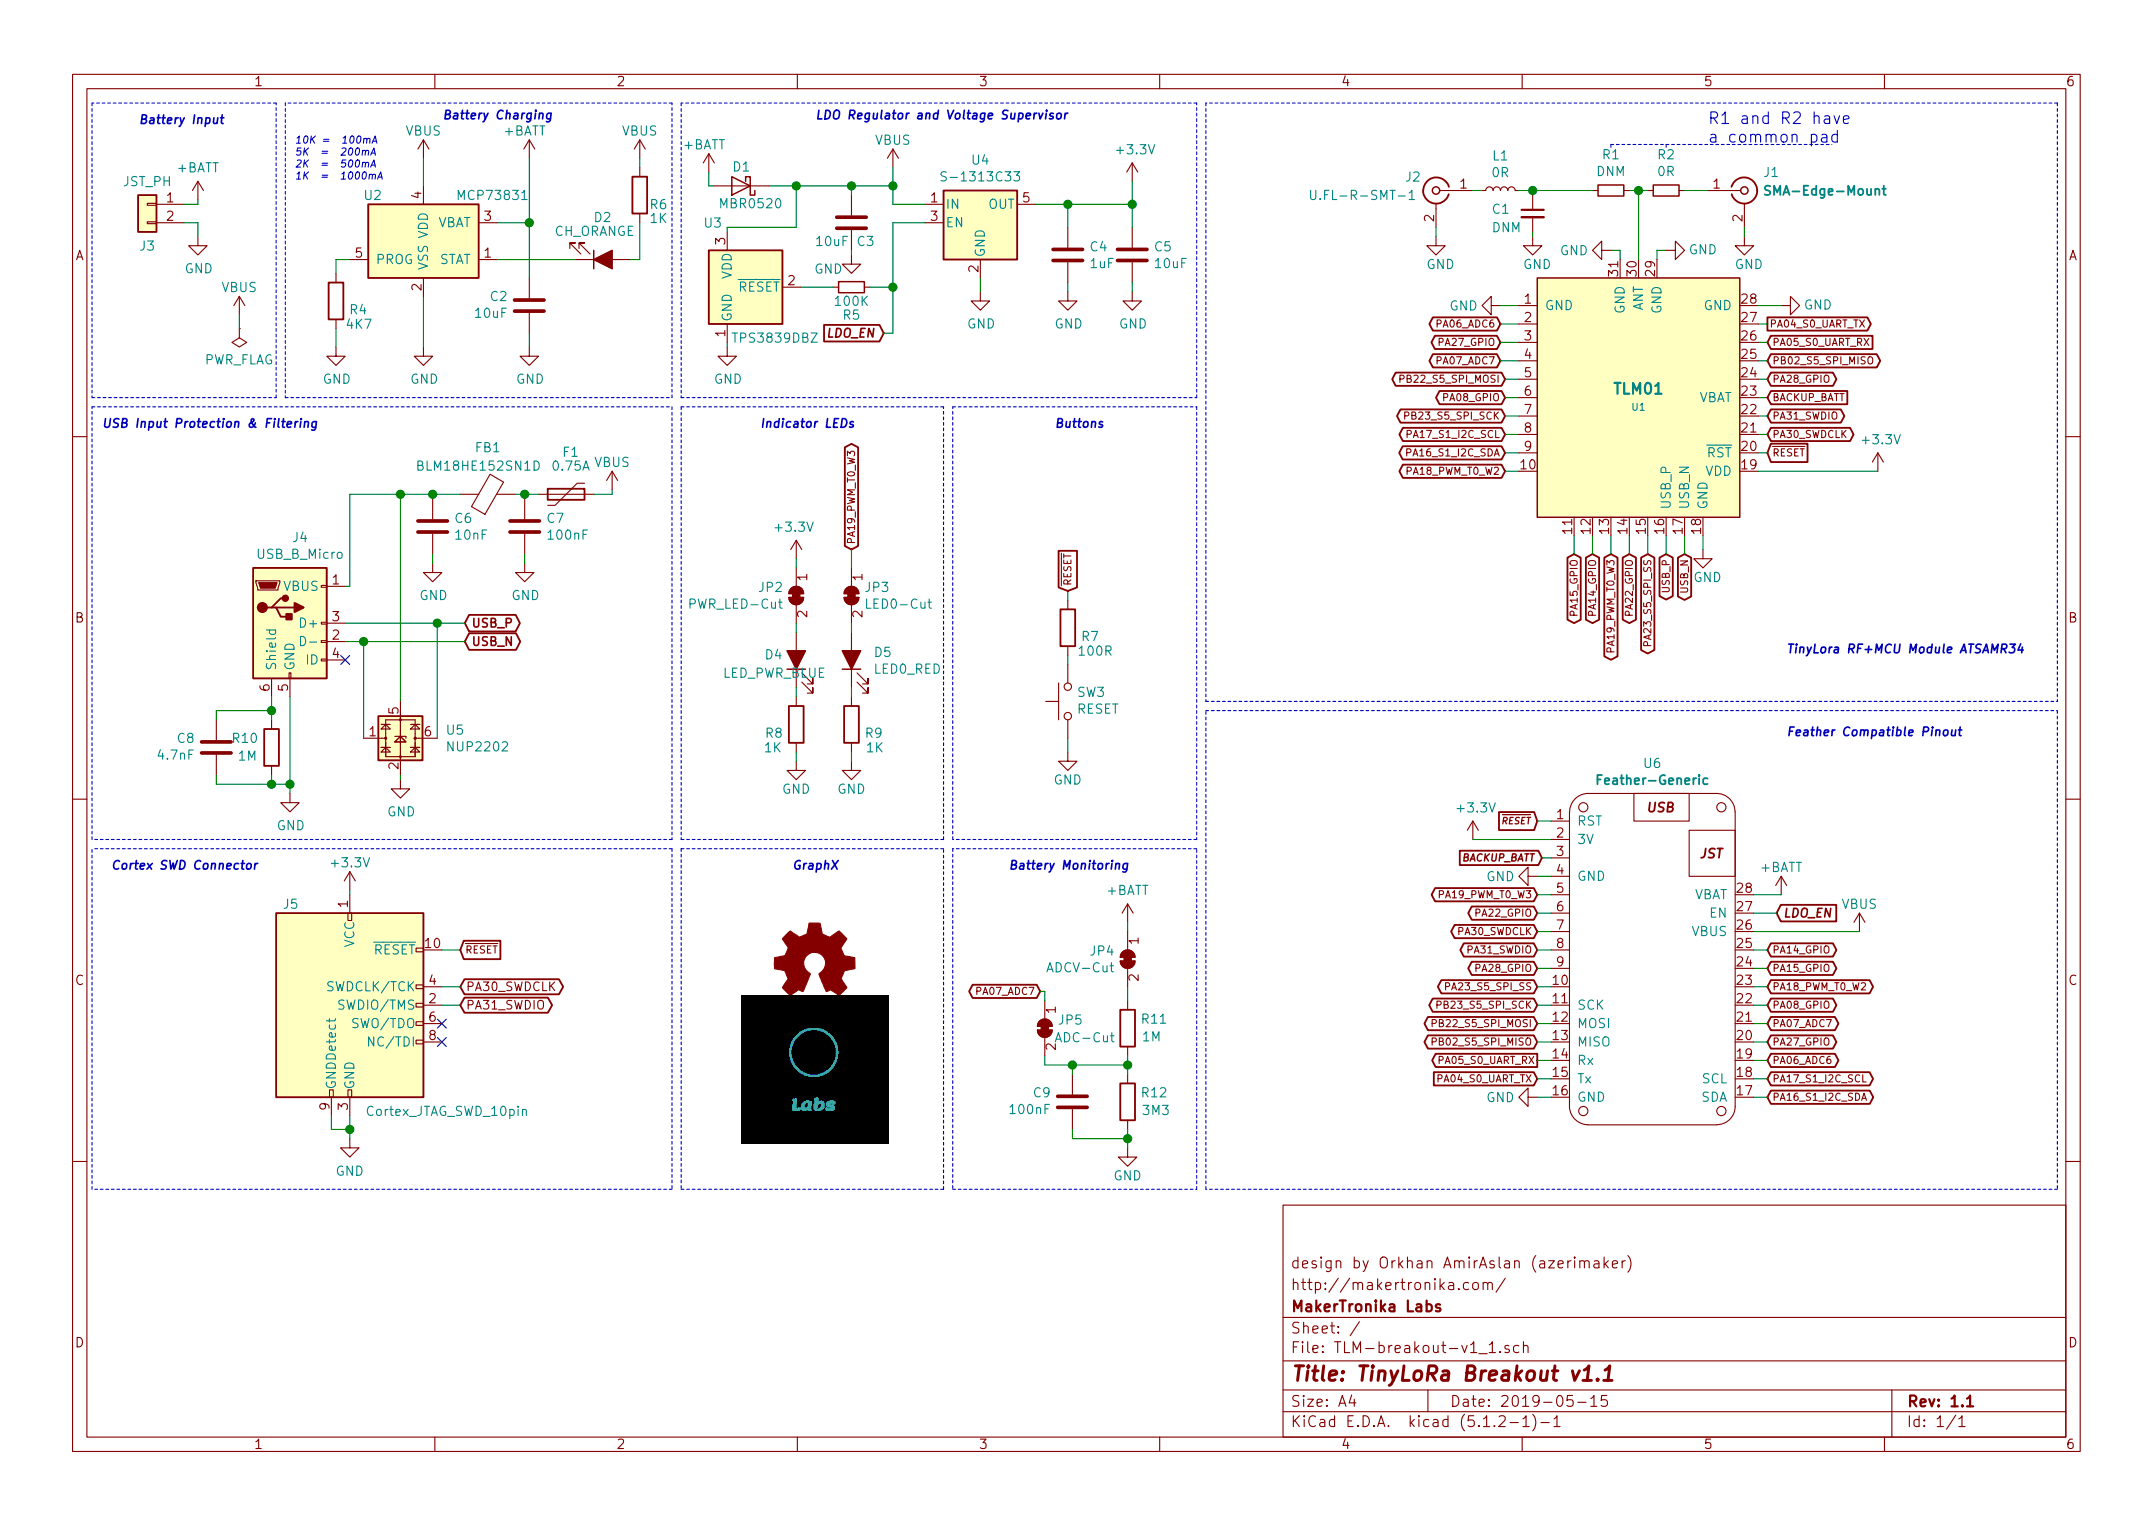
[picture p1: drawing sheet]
EESchema Schematic File Version 4
LIBS:TLM-breakout-v1_1-cache
EELAYER 29 0
EELAYER END
$Descr A4 11693 8268
encoding utf-8
Sheet 1 1
Title "TinyLoRa Breakout v1.1"
Date "2019-05-15"
Rev "1.1"
Comp "MakerTronika Labs"
Comment1 "http://makertronika.com/"
Comment2 "design by Orkhan AmirAslan (azerimaker)"
Comment3 ""
Comment4 ""
$EndDescr
$Comp
L power:GND #PWR06
U 1 1
P 8150 1650
F 0 "#PWR06" H 8150 1400 50  0001 C CNN
F 1 "GND" V 8150 1450 50  0000 C CNN
F 2 "" H 8150 1650 50  0001 C CNN
F 3 "" H 8150 1650 50  0001 C CNN
	1    8150 1650
	0    1    1    0   
$EndComp
$Comp
L power:GND #PWR08
U 1 1
P 2300 1875
F 0 "#PWR08" H 2300 1625 50  0001 C CNN
F 1 "GND" H 2305 1702 50  0000 C CNN
F 2 "" H 2300 1875 50  0001 C CNN
F 3 "" H 2300 1875 50  0001 C CNN
	1    2300 1875
	1    0    0    -1  
$EndComp
Text GLabel 9600 2450 2    39   Input ~ 0
~RESET
$Comp
L power:GND #PWR015
U 1 1
P 9250 2975
F 0 "#PWR015" H 9250 2725 50  0001 C CNN
F 1 "GND" H 9275 2825 50  0000 C CNN
F 2 "" H 9250 2975 50  0001 C CNN
F 3 "" H 9250 2975 50  0001 C CNN
	1    9250 2975
	1    0    0    -1  
$EndComp
Text GLabel 9600 1750 2    39   Output ~ 0
PA04_S0_UART_TX
Text GLabel 9600 1850 2    39   Input ~ 0
PA05_S0_UART_RX
Text GLabel 8150 1750 0    39   BiDi ~ 0
PA06_ADC6
Text GLabel 8150 1950 0    39   BiDi ~ 0
PA07_ADC7
Text GLabel 8175 2150 0    39   BiDi ~ 0
PA08_GPIO
Text GLabel 8650 3000 3    39   BiDi ~ 0
PA14_GPIO
Text GLabel 8550 3000 3    39   BiDi ~ 0
PA15_GPIO
Text GLabel 8175 2450 0    39   BiDi ~ 0
PA16_S1_I2C_SDA
Text GLabel 8175 2350 0    39   BiDi ~ 0
PA17_S1_I2C_SCL
Text GLabel 8175 2550 0    39   BiDi ~ 0
PA18_PWM_T0_W2
Text GLabel 8750 3000 3    39   BiDi ~ 0
PA19_PWM_T0_W3
Text GLabel 8850 3000 3    39   BiDi ~ 0
PA22_GPIO
Text GLabel 8950 3000 3    39   BiDi ~ 0
PA23_S5_SPI_SS
Text GLabel 9150 3000 3    39   BiDi ~ 0
USB_N
Text GLabel 9050 3000 3    39   BiDi ~ 0
USB_P
Text GLabel 8150 1850 0    39   BiDi ~ 0
PA27_GPIO
Text GLabel 9600 2050 2    39   BiDi ~ 0
PA28_GPIO
Text GLabel 9600 2350 2    39   BiDi ~ 0
PA30_SWDCLK
Text GLabel 9600 2250 2    39   BiDi ~ 0
PA31_SWDIO
Text GLabel 9600 1950 2    39   BiDi ~ 0
PB02_S5_SPI_MISO
Text GLabel 8175 2050 0    39   BiDi ~ 0
PB22_S5_SPI_MOSI
Text GLabel 8175 2250 0    39   BiDi ~ 0
PB23_S5_SPI_SCK
Wire Wire Line
	8150 1750 8250 1750
Wire Wire Line
	8150 1650 8250 1650
$Comp
L power:GND #PWR07
U 1 1
P 9675 1650
F 0 "#PWR07" H 9675 1400 50  0001 C CNN
F 1 "GND" V 9675 1450 50  0000 C CNN
F 2 "" H 9675 1650 50  0001 C CNN
F 3 "" H 9675 1650 50  0001 C CNN
	1    9675 1650
	0    -1   -1   0   
$EndComp
$Comp
L power:GND #PWR04
U 1 1
P 8750 1350
F 0 "#PWR04" H 8750 1100 50  0001 C CNN
F 1 "GND" V 8750 1150 50  0000 C CNN
F 2 "" H 8750 1350 50  0001 C CNN
F 3 "" H 8750 1350 50  0001 C CNN
	1    8750 1350
	0    1    1    0   
$EndComp
$Comp
L power:GND #PWR05
U 1 1
P 9050 1350
F 0 "#PWR05" H 9050 1100 50  0001 C CNN
F 1 "GND" V 9050 1150 50  0000 C CNN
F 2 "" H 9050 1350 50  0001 C CNN
F 3 "" H 9050 1350 50  0001 C CNN
	1    9050 1350
	0    -1   -1   0   
$EndComp
Wire Wire Line
	8750 1350 8800 1350
Wire Wire Line
	8800 1350 8800 1400
Wire Wire Line
	9050 1350 9000 1350
Wire Wire Line
	9000 1350 9000 1400
Wire Wire Line
	8150 1850 8250 1850
Wire Wire Line
	8250 1950 8150 1950
Wire Wire Line
	8175 2050 8250 2050
Wire Wire Line
	8175 2150 8250 2150
Wire Wire Line
	8250 2250 8175 2250
Wire Wire Line
	8175 2350 8250 2350
Wire Wire Line
	8250 2450 8175 2450
Wire Wire Line
	8175 2550 8250 2550
Wire Wire Line
	8550 2900 8550 3000
Wire Wire Line
	9250 2900 9250 2975
Wire Wire Line
	8650 2900 8650 3000
Wire Wire Line
	8750 2900 8750 3000
Wire Wire Line
	8850 2900 8850 3000
Wire Wire Line
	8950 2900 8950 3000
Wire Wire Line
	9050 2900 9050 3000
Wire Wire Line
	9150 2900 9150 3000
Wire Wire Line
	9550 2450 9600 2450
Wire Wire Line
	9600 2350 9550 2350
Wire Wire Line
	9550 2250 9600 2250
Wire Wire Line
	9600 2150 9550 2150
Wire Wire Line
	9550 2050 9600 2050
Wire Wire Line
	9550 1750 9600 1750
Wire Wire Line
	9550 1850 9600 1850
Wire Wire Line
	9550 1950 9600 1950
$Comp
L TLM-breakout-v1-rescue:TLM01-TinyLoraModule-Symbol-Lib U1
U 1 1
P 8200 1700
F 0 "U1" H 8900 1200 39  0000 C CNN
F 1 "TLM01" H 8900 1300 59  0000 C CNB
F 2 "TLM-footprints:TLM-01-footprint" H 8250 1750 39  0001 C CNN
F 3 "" H 8250 1750 39  0001 C CNN
F 4 "-" H 0   0   50  0001 C CNN "Mfg"
	1    8200 1700
	1    0    0    -1  
$EndComp
$Comp
L Connector:Conn_Coaxial J1
U 1 1
P 9475 1025
F 0 "J1" H 9575 1125 50  0000 L CNN
F 1 "SMA-Edge-Mount" H 9575 1025 50  0000 L CNB
F 2 "mySMA_Connectos:SMA_J_P_X_ST_EM1_EdgeMount" H 9475 1025 50  0001 C CNN
F 3 " ~" H 9475 1025 50  0001 C CNN
F 4 "SMA-J-P-H-ST-EM1 " H 0   0   50  0001 C CNN "MPN"
	1    9475 1025
	1    0    0    -1  
$EndComp
$Comp
L power:GND #PWR0101
U 1 1
P 9475 1275
F 0 "#PWR0101" H 9475 1025 50  0001 C CNN
F 1 "GND" H 9500 1125 50  0000 C CNN
F 2 "" H 9475 1275 50  0001 C CNN
F 3 "" H 9475 1275 50  0001 C CNN
	1    9475 1275
	1    0    0    -1  
$EndComp
Wire Wire Line
	9475 1225 9475 1275
$Comp
L Connector:USB_B_Micro J4
U 1 1
P 1575 3375
F 0 "J4" H 1630 3842 50  0000 C CNN
F 1 "USB_B_Micro" H 1630 3751 50  0000 C CNN
F 2 "Connector_USB:USB_Micro-B_Molex-105017-0001" H 1725 3325 50  0001 C CNN
F 3 "~" H 1725 3325 50  0001 C CNN
F 4 "629105150521 " H 0   0   50  0001 C CNN "MPN"
	1    1575 3375
	1    0    0    -1  
$EndComp
$Comp
L power:GND #PWR0102
U 1 1
P 8350 4750
F 0 "#PWR0102" H 8350 4500 50  0001 C CNN
F 1 "GND" V 8350 4550 50  0000 C CNN
F 2 "" H 8350 4750 50  0001 C CNN
F 3 "" H 8350 4750 50  0001 C CNN
	1    8350 4750
	0    1    1    0   
$EndComp
$Comp
L power:GND #PWR0103
U 1 1
P 8350 5950
F 0 "#PWR0103" H 8350 5700 50  0001 C CNN
F 1 "GND" V 8350 5750 50  0000 C CNN
F 2 "" H 8350 5950 50  0001 C CNN
F 3 "" H 8350 5950 50  0001 C CNN
	1    8350 5950
	0    1    1    0   
$EndComp
$Comp
L power:+BATT #PWR0104
U 1 1
P 9675 4850
F 0 "#PWR0104" H 9675 4700 50  0001 C CNN
F 1 "+BATT" H 9675 5000 50  0000 C CNN
F 2 "" H 9675 4850 50  0001 C CNN
F 3 "" H 9675 4850 50  0001 C CNN
	1    9675 4850
	1    0    0    -1  
$EndComp
Text GLabel 8350 4450 0    35   Input Italic 7
~RESET
Text GLabel 8350 5850 0    39   Input ~ 0
PA04_S0_UART_TX
Text GLabel 8350 5750 0    39   Output ~ 0
PA05_S0_UART_RX
Wire Wire Line
	8350 5850 8425 5850
Wire Wire Line
	8350 5750 8425 5750
Wire Wire Line
	8350 5950 8425 5950
Wire Wire Line
	8350 4450 8425 4450
Wire Wire Line
	8350 4750 8425 4750
Wire Wire Line
	9525 4850 9675 4850
Text GLabel 9600 5850 2    39   BiDi ~ 0
PA17_S1_I2C_SCL
Text GLabel 9600 5950 2    39   BiDi ~ 0
PA16_S1_I2C_SDA
Wire Wire Line
	9600 5850 9525 5850
Wire Wire Line
	9600 5950 9525 5950
Text GLabel 8350 5650 0    39   BiDi ~ 0
PB02_S5_SPI_MISO
Text GLabel 8350 5550 0    39   BiDi ~ 0
PB22_S5_SPI_MOSI
Text GLabel 8350 5450 0    39   BiDi ~ 0
PB23_S5_SPI_SCK
Wire Wire Line
	8350 5650 8425 5650
Wire Wire Line
	8425 5550 8350 5550
Wire Wire Line
	8350 5450 8425 5450
Text GLabel 8350 5250 0    39   BiDi ~ 0
PA28_GPIO
Text GLabel 8350 5350 0    39   BiDi ~ 0
PA23_S5_SPI_SS
Text GLabel 8350 4950 0    39   BiDi ~ 0
PA22_GPIO
Text GLabel 8350 4850 0    39   BiDi ~ 0
PA19_PWM_T0_W3
Text GLabel 9600 5150 2    39   BiDi ~ 0
PA14_GPIO
Text GLabel 9600 5250 2    39   BiDi ~ 0
PA15_GPIO
Text GLabel 9600 5350 2    39   BiDi ~ 0
PA18_PWM_T0_W2
Text GLabel 9600 5450 2    39   BiDi ~ 0
PA08_GPIO
Text GLabel 9600 5550 2    39   BiDi ~ 0
PA07_ADC7
Text GLabel 9600 5650 2    39   BiDi ~ 0
PA27_GPIO
Text GLabel 9600 5750 2    39   BiDi ~ 0
PA06_ADC6
Text GLabel 8375 4650 0    39   Input Italic 8
BACKUP_BATT
Wire Wire Line
	8375 4650 8425 4650
Text GLabel 9600 2150 2    39   Input ~ 0
BACKUP_BATT
Text GLabel 8350 5150 0    39   BiDi ~ 0
PA31_SWDIO
Text GLabel 8350 5050 0    39   BiDi ~ 0
PA30_SWDCLK
$Comp
L Connector_Generic:Conn_01x02 J3
U 1 1
P 800 1100
F 0 "J3" H 800 875 50  0000 C CNN
F 1 "JST_PH" H 800 1225 50  0000 C CNN
F 2 "Connector_JST:JST_PH_S2B-PH-SM4-TB_1x02-1MP_P2.00mm_Horizontal" H 800 1100 50  0001 C CNN
F 3 "~" H 800 1100 50  0001 C CNN
F 4 "S2B-PH-SM4-TB(LF)(SN)" H 800 1100 50  0001 C CNN "MPN"
	1    800  1100
	-1   0    0    -1  
$EndComp
$Comp
L Diode:MBR0520 D1
U 1 1
P 4025 1000
F 0 "D1" H 4075 900 50  0000 R CNN
F 1 "MBR0520" H 4150 1100 50  0000 R CNN
F 2 "Diode_SMD:D_SOD-123" H 4025 825 50  0001 C CNN
F 3 "https://statics3.seeedstudio.com/images/opl/datasheet/304020028.pdf" H 4025 1000 50  0001 C CNN
F 4 "MBR0520LT1G" H -600 -100 50  0001 C CNN "MPN"
	1    4025 1000
	-1   0    0    1   
$EndComp
$Comp
L Device:R R10
U 1 1
P 1475 4050
F 0 "R10" H 1406 4004 50  0000 R CNN
F 1 "1M" H 1400 4100 50  0000 R CNN
F 2 "Resistor_SMD:R_0402_1005Metric" V 1405 4050 50  0001 C CNN
F 3 "~" H 1475 4050 50  0001 C CNN
F 4 "-" H 0   0   50  0001 C CNN "Mfg"
	1    1475 4050
	1    0    0    1   
$EndComp
$Comp
L Device:C C8
U 1 1
P 1175 4050
F 0 "C8" H 1061 4004 50  0000 R CNN
F 1 "4.7nF" H 1061 4095 50  0000 R CNN
F 2 "Capacitor_SMD:C_0603_1608Metric" H 1213 3900 50  0001 C CNN
F 3 "~" H 1175 4050 50  0001 C CNN
F 4 "-" H 0   0   50  0001 C CNN "Mfg"
	1    1175 4050
	1    0    0    1   
$EndComp
Wire Wire Line
	1475 3775 1475 3850
Wire Wire Line
	1175 3900 1175 3850
Wire Wire Line
	1175 3850 1475 3850
Connection ~ 1475 3850
Wire Wire Line
	1475 3850 1475 3900
$Comp
L power:GND #PWR0105
U 1 1
P 1575 4300
F 0 "#PWR0105" H 1575 4050 50  0001 C CNN
F 1 "GND" H 1580 4127 50  0000 C CNN
F 2 "" H 1575 4300 50  0001 C CNN
F 3 "" H 1575 4300 50  0001 C CNN
	1    1575 4300
	1    0    0    -1  
$EndComp
Wire Wire Line
	1575 3775 1575 4250
Wire Wire Line
	1175 4200 1175 4250
Wire Wire Line
	1175 4250 1475 4250
Connection ~ 1575 4250
Wire Wire Line
	1575 4250 1575 4300
Wire Wire Line
	1475 4200 1475 4250
Connection ~ 1475 4250
Wire Wire Line
	1475 4250 1575 4250
$Comp
L power:VBUS #PWR0106
U 1 1
P 3325 2650
F 0 "#PWR0106" H 3325 2500 50  0001 C CNN
F 1 "VBUS" H 3325 2800 50  0000 C CNN
F 2 "" H 3325 2650 50  0001 C CNN
F 3 "" H 3325 2650 50  0001 C CNN
	1    3325 2650
	1    0    0    -1  
$EndComp
$Comp
L Device:Ferrite_Bead FB1
U 1 1
P 2650 2675
F 0 "FB1" V 2900 2675 50  0000 C CNN
F 1 "BLM18HE152SN1D" V 2800 2725 50  0000 C CNN
F 2 "Inductor_SMD:L_0603_1608Metric" V 2580 2675 50  0001 C CNN
F 3 "~" H 2650 2675 50  0001 C CNN
F 4 "BLM18HE152SN1D" V 2650 2675 50  0001 C CNN "MPN"
	1    2650 2675
	0    -1   -1   0   
$EndComp
$Comp
L Device:C C6
U 1 1
P 2350 2850
F 0 "C6" H 2465 2896 50  0000 L CNN
F 1 "10nF" H 2465 2805 50  0000 L CNN
F 2 "Capacitor_SMD:C_0603_1608Metric" H 2388 2700 50  0001 C CNN
F 3 "~" H 2350 2850 50  0001 C CNN
F 4 "-" H 0   0   50  0001 C CNN "Mfg"
	1    2350 2850
	1    0    0    -1  
$EndComp
$Comp
L Device:Polyfuse F1
U 1 1
P 3075 2675
F 0 "F1" V 3300 2650 50  0000 C CNN
F 1 "0.75A" V 3225 2650 50  0000 C CNN
F 2 "Fuse:Fuse_0805_2012Metric" H 3125 2475 50  0001 L CNN
F 3 "~" H 3075 2675 50  0001 C CNN
F 4 "MF-PSMF075X-2" H 0   0   50  0001 C CNN "MPN"
	1    3075 2675
	0    -1   -1   0   
$EndComp
$Comp
L power:GND #PWR0107
U 1 1
P 2350 3050
F 0 "#PWR0107" H 2350 2800 50  0001 C CNN
F 1 "GND" H 2355 2877 50  0000 C CNN
F 2 "" H 2350 3050 50  0001 C CNN
F 3 "" H 2350 3050 50  0001 C CNN
	1    2350 3050
	1    0    0    -1  
$EndComp
$Comp
L Device:C C7
U 1 1
P 2850 2850
F 0 "C7" H 2965 2896 50  0000 L CNN
F 1 "100nF" H 2965 2805 50  0000 L CNN
F 2 "Capacitor_SMD:C_0603_1608Metric" H 2888 2700 50  0001 C CNN
F 3 "~" H 2850 2850 50  0001 C CNN
F 4 "-" H 0   0   50  0001 C CNN "Mfg"
	1    2850 2850
	1    0    0    -1  
$EndComp
Wire Wire Line
	2350 2700 2350 2675
Wire Wire Line
	2350 2675 2500 2675
Wire Wire Line
	2800 2675 2850 2675
Wire Wire Line
	2850 2700 2850 2675
Connection ~ 2850 2675
Wire Wire Line
	2850 2675 2925 2675
$Comp
L power:GND #PWR0108
U 1 1
P 2850 3050
F 0 "#PWR0108" H 2850 2800 50  0001 C CNN
F 1 "GND" H 2855 2877 50  0000 C CNN
F 2 "" H 2850 3050 50  0001 C CNN
F 3 "" H 2850 3050 50  0001 C CNN
	1    2850 3050
	1    0    0    -1  
$EndComp
Wire Wire Line
	2850 3000 2850 3050
Wire Wire Line
	2350 3000 2350 3050
Wire Wire Line
	3225 2675 3325 2675
Wire Wire Line
	3325 2675 3325 2650
$Comp
L power:GND #PWR0109
U 1 1
P 2175 4225
F 0 "#PWR0109" H 2175 3975 50  0001 C CNN
F 1 "GND" H 2180 4052 50  0000 C CNN
F 2 "" H 2175 4225 50  0001 C CNN
F 3 "" H 2175 4225 50  0001 C CNN
	1    2175 4225
	1    0    0    -1  
$EndComp
Wire Wire Line
	2175 4200 2175 4225
Text GLabel 2525 3375 2    47   BiDi ~ 9
USB_P
Text GLabel 2525 3475 2    47   BiDi ~ 9
USB_N
$Comp
L TLM-breakout-v1-rescue:Conn_ARM_JTAG_SWD_10-Connector J5
U 1 1
P 1900 5450
F 0 "J5" H 1625 6000 50  0000 R CNN
F 1 "Cortex_JTAG_SWD_10pin" H 2875 4875 50  0000 R CNN
F 2 "Connector_PinHeader_1.27mm:PinHeader_2x05_P1.27mm_Vertical_SMD" H 1950 4900 50  0001 L TNN
F 3 "http://infocenter.arm.com/help/topic/com.arm.doc.faqs/attached/13634/cortex_debug_connectors.pdf" V 1550 4200 50  0001 C CNN
F 4 "FTSH-105-01-F-DV-K " H 0   0   50  0001 C CNN "MPN"
	1    1900 5450
	1    0    0    -1  
$EndComp
Text GLabel 2500 5450 2    47   BiDi ~ 0
PA31_SWDIO
Text GLabel 2500 5350 2    47   BiDi ~ 0
PA30_SWDCLK
Text GLabel 2500 5150 2    39   Input ~ 0
~RESET
$Comp
L power:GND #PWR0110
U 1 1
P 1900 6175
F 0 "#PWR0110" H 1900 5925 50  0001 C CNN
F 1 "GND" H 1900 6000 50  0000 C CNN
F 2 "" H 1900 6175 50  0001 C CNN
F 3 "" H 1900 6175 50  0001 C CNN
	1    1900 6175
	1    0    0    -1  
$EndComp
Wire Wire Line
	1900 4825 1900 4850
Wire Wire Line
	1800 6050 1800 6125
Wire Wire Line
	1800 6125 1900 6125
Wire Wire Line
	1900 6125 1900 6175
Wire Wire Line
	1900 6050 1900 6125
Connection ~ 1900 6125
NoConn ~ 2400 5650
NoConn ~ 2400 5550
Wire Wire Line
	2400 5450 2500 5450
Wire Wire Line
	2400 5350 2500 5350
$Comp
L Device:LED_ALT D5
U 1 1
P 4625 3575
F 0 "D5" V 4663 3457 50  0000 R CNN
F 1 "LED0_RED" V 4572 3457 50  0000 R CNN
F 2 "LED_SMD:LED_0603_1608Metric" H 4625 3575 50  0001 C CNN
F 3 "~" H 4625 3575 50  0001 C CNN
F 4 "-" H 0   0   50  0001 C CNN "Mfg"
	1    4625 3575
	0    -1   -1   0   
$EndComp
$Comp
L Jumper:SolderJumper_2_Bridged JP3
U 1 1
P 4625 3225
F 0 "JP3" V 4579 3293 50  0000 L CNN
F 1 "LED0-Cut" V 4670 3293 50  0000 L CNN
F 2 "Jumper:SolderJumper-2_P1.3mm_Bridged_RoundedPad1.0x1.5mm" H 4625 3225 50  0001 C CNN
F 3 "~" H 4625 3225 50  0001 C CNN
F 4 "-" H 0   0   50  0001 C CNN "Mfg"
	1    4625 3225
	0    1    1    0   
$EndComp
$Comp
L Device:R R9
U 1 1
P 4625 3925
F 0 "R9" H 4556 3879 50  0000 R CNN
F 1 "1K" H 4550 3800 50  0000 R CNN
F 2 "Resistor_SMD:R_0402_1005Metric" V 4555 3925 50  0001 C CNN
F 3 "~" H 4625 3925 50  0001 C CNN
F 4 "-" H 0   0   50  0001 C CNN "Mfg"
	1    4625 3925
	-1   0    0    -1  
$EndComp
$Comp
L power:GND #PWR0112
U 1 1
P 4625 4125
F 0 "#PWR0112" H 4625 3875 50  0001 C CNN
F 1 "GND" H 4625 3975 50  0000 C CNN
F 2 "" H 4625 4125 50  0001 C CNN
F 3 "" H 4625 4125 50  0001 C CNN
	1    4625 4125
	1    0    0    -1  
$EndComp
Wire Wire Line
	4625 4075 4625 4125
Wire Wire Line
	4625 3725 4625 3775
Wire Wire Line
	4625 3375 4625 3425
Text GLabel 4625 2975 1    39   BiDi ~ 0
PA19_PWM_T0_W3
Wire Wire Line
	1875 3475 1975 3475
Wire Wire Line
	1875 3375 2375 3375
Wire Wire Line
	1875 3175 1900 3175
Wire Wire Line
	1900 3175 1900 2675
Connection ~ 2350 2675
Wire Wire Line
	1900 2675 2175 2675
Wire Wire Line
	2175 2675 2175 3800
Connection ~ 2175 2675
Wire Wire Line
	2175 2675 2350 2675
Wire Wire Line
	2375 4000 2375 3375
Connection ~ 2375 3375
Wire Wire Line
	2375 3375 2525 3375
Wire Wire Line
	1975 4000 1975 3475
Connection ~ 1975 3475
Wire Wire Line
	1975 3475 2525 3475
$Comp
L power:+BATT #PWR0113
U 1 1
P 1075 1075
F 0 "#PWR0113" H 1075 925 50  0001 C CNN
F 1 "+BATT" H 1075 1250 50  0000 C CNN
F 2 "" H 1075 1075 50  0001 C CNN
F 3 "" H 1075 1075 50  0001 C CNN
	1    1075 1075
	1    0    0    -1  
$EndComp
$Comp
L power:GND #PWR0114
U 1 1
P 1075 1275
F 0 "#PWR0114" H 1075 1025 50  0001 C CNN
F 1 "GND" H 1080 1102 50  0000 C CNN
F 2 "" H 1075 1275 50  0001 C CNN
F 3 "" H 1075 1275 50  0001 C CNN
	1    1075 1275
	1    0    0    -1  
$EndComp
Wire Wire Line
	1000 1200 1075 1200
Wire Wire Line
	1075 1200 1075 1275
$Comp
L power:+BATT #PWR0115
U 1 1
P 3850 925
F 0 "#PWR0115" H 3850 775 50  0001 C CNN
F 1 "+BATT" H 3825 1075 50  0000 C CNN
F 2 "" H 3850 925 50  0001 C CNN
F 3 "" H 3850 925 50  0001 C CNN
	1    3850 925 
	1    0    0    -1  
$EndComp
$Comp
L power:VBUS #PWR0116
U 1 1
P 4850 900
F 0 "#PWR0116" H 4850 750 50  0001 C CNN
F 1 "VBUS" H 4850 1050 50  0000 C CNN
F 2 "" H 4850 900 50  0001 C CNN
F 3 "" H 4850 900 50  0001 C CNN
	1    4850 900 
	1    0    0    -1  
$EndComp
$Comp
L Device:C C3
U 1 1
P 4625 1200
F 0 "C3" H 4650 1100 50  0000 L CNN
F 1 "10uF" H 4425 1100 50  0000 L CNN
F 2 "Capacitor_SMD:C_0603_1608Metric" H 4663 1050 50  0001 C CNN
F 3 "~" H 4625 1200 50  0001 C CNN
F 4 "-" H 0   -450 50  0001 C CNN "Mfg"
	1    4625 1200
	1    0    0    -1  
$EndComp
$Comp
L power:GND #PWR0117
U 1 1
P 4625 1375
F 0 "#PWR0117" H 4625 1125 50  0001 C CNN
F 1 "GND" H 4500 1300 50  0000 C CNN
F 2 "" H 4625 1375 50  0001 C CNN
F 3 "" H 4625 1375 50  0001 C CNN
	1    4625 1375
	1    0    0    -1  
$EndComp
Wire Wire Line
	4625 1350 4625 1375
$Comp
L power:GND #PWR0119
U 1 1
P 5325 1575
F 0 "#PWR0119" H 5325 1325 50  0001 C CNN
F 1 "GND" H 5330 1402 50  0000 C CNN
F 2 "" H 5325 1575 50  0001 C CNN
F 3 "" H 5325 1575 50  0001 C CNN
	1    5325 1575
	1    0    0    -1  
$EndComp
$Comp
L power:GND #PWR0120
U 1 1
P 5800 1575
F 0 "#PWR0120" H 5800 1325 50  0001 C CNN
F 1 "GND" H 5805 1402 50  0000 C CNN
F 2 "" H 5800 1575 50  0001 C CNN
F 3 "" H 5800 1575 50  0001 C CNN
	1    5800 1575
	1    0    0    -1  
$EndComp
$Comp
L Device:C C4
U 1 1
P 5800 1375
F 0 "C4" H 5915 1421 50  0000 L CNN
F 1 "1uF" H 5915 1330 50  0000 L CNN
F 2 "Capacitor_SMD:C_0603_1608Metric" H 5838 1225 50  0001 C CNN
F 3 "~" H 5800 1375 50  0001 C CNN
F 4 "-" H 0   -275 50  0001 C CNN "Mfg"
	1    5800 1375
	1    0    0    -1  
$EndComp
$Comp
L Device:C C5
U 1 1
P 6150 1375
F 0 "C5" H 6265 1421 50  0000 L CNN
F 1 "10uF" H 6265 1330 50  0000 L CNN
F 2 "Capacitor_SMD:C_0603_1608Metric" H 6188 1225 50  0001 C CNN
F 3 "~" H 6150 1375 50  0001 C CNN
F 4 "-" H 0   -275 50  0001 C CNN "Mfg"
	1    6150 1375
	1    0    0    -1  
$EndComp
$Comp
L power:GND #PWR0121
U 1 1
P 6150 1575
F 0 "#PWR0121" H 6150 1325 50  0001 C CNN
F 1 "GND" H 6155 1402 50  0000 C CNN
F 2 "" H 6150 1575 50  0001 C CNN
F 3 "" H 6150 1575 50  0001 C CNN
	1    6150 1575
	1    0    0    -1  
$EndComp
$Comp
L power:+3.3V #PWR0122
U 1 1
P 6150 975
F 0 "#PWR0122" H 6150 825 50  0001 C CNN
F 1 "+3.3V" H 6165 1148 50  0000 C CNN
F 2 "" H 6150 975 50  0001 C CNN
F 3 "" H 6150 975 50  0001 C CNN
	1    6150 975 
	1    0    0    -1  
$EndComp
Wire Wire Line
	5625 1100 5800 1100
Wire Wire Line
	6150 1100 6150 975 
Wire Wire Line
	6150 1225 6150 1100
Connection ~ 6150 1100
Wire Wire Line
	5800 1225 5800 1100
Connection ~ 5800 1100
Wire Wire Line
	5800 1100 6150 1100
Wire Wire Line
	5800 1525 5800 1575
Wire Wire Line
	6150 1525 6150 1575
Wire Wire Line
	5325 1500 5325 1575
$Comp
L power:+3.3V #PWR0123
U 1 1
P 4325 3025
F 0 "#PWR0123" H 4325 2875 50  0001 C CNN
F 1 "+3.3V" H 4340 3198 50  0000 C CNN
F 2 "" H 4325 3025 50  0001 C CNN
F 3 "" H 4325 3025 50  0001 C CNN
	1    4325 3025
	-1   0    0    -1  
$EndComp
$Comp
L Device:LED_ALT D4
U 1 1
P 4325 3575
F 0 "D4" V 4350 3750 50  0000 R CNN
F 1 "LED_PWR_BLUE" V 4250 3975 50  0000 R CNN
F 2 "LED_SMD:LED_0603_1608Metric" H 4325 3575 50  0001 C CNN
F 3 "~" H 4325 3575 50  0001 C CNN
F 4 "-" H 0   0   50  0001 C CNN "Mfg"
	1    4325 3575
	0    -1   -1   0   
$EndComp
$Comp
L Jumper:SolderJumper_2_Bridged JP2
U 1 1
P 4325 3225
F 0 "JP2" V 4279 3293 50  0000 L CNN
F 1 "PWR_LED-Cut" V 4370 3293 50  0000 L CNN
F 2 "Jumper:SolderJumper-2_P1.3mm_Bridged_RoundedPad1.0x1.5mm" H 4325 3225 50  0001 C CNN
F 3 "~" H 4325 3225 50  0001 C CNN
F 4 "-" H 0   0   50  0001 C CNN "Mfg"
	1    4325 3225
	0    -1   1    0   
$EndComp
$Comp
L Device:R R8
U 1 1
P 4325 3925
F 0 "R8" H 4256 3879 50  0000 R CNN
F 1 "1K" H 4250 3800 50  0000 R CNN
F 2 "Resistor_SMD:R_0402_1005Metric" V 4255 3925 50  0001 C CNN
F 3 "~" H 4325 3925 50  0001 C CNN
F 4 "-" H 0   0   50  0001 C CNN "Mfg"
	1    4325 3925
	1    0    0    -1  
$EndComp
$Comp
L power:GND #PWR0124
U 1 1
P 4325 4125
F 0 "#PWR0124" H 4325 3875 50  0001 C CNN
F 1 "GND" H 4325 3975 50  0000 C CNN
F 2 "" H 4325 4125 50  0001 C CNN
F 3 "" H 4325 4125 50  0001 C CNN
	1    4325 4125
	-1   0    0    -1  
$EndComp
Wire Wire Line
	4325 3025 4325 3075
Wire Wire Line
	4325 3375 4325 3425
Wire Wire Line
	4325 3725 4325 3775
Wire Wire Line
	4325 4075 4325 4125
$Comp
L Device:LED_ALT D2
U 1 1
P 3275 1400
F 0 "D2" H 3325 1175 50  0000 R CNN
F 1 "CH_ORANGE" H 3450 1250 50  0000 R CNN
F 2 "LED_SMD:LED_0603_1608Metric" H 3275 1400 50  0001 C CNN
F 3 "~" H 3275 1400 50  0001 C CNN
F 4 "-" H 0   0   50  0001 C CNN "Mfg"
	1    3275 1400
	1    0    0    1   
$EndComp
$Comp
L Device:C C2
U 1 1
P 2875 1650
F 0 "C2" H 2761 1604 50  0000 R CNN
F 1 "10uF" H 2761 1695 50  0000 R CNN
F 2 "Capacitor_SMD:C_0603_1608Metric" H 2913 1500 50  0001 C CNN
F 3 "~" H 2875 1650 50  0001 C CNN
F 4 "-" H 0   0   50  0001 C CNN "Mfg"
	1    2875 1650
	1    0    0    1   
$EndComp
$Comp
L power:GND #PWR0125
U 1 1
P 2875 1875
F 0 "#PWR0125" H 2875 1625 50  0001 C CNN
F 1 "GND" H 2880 1702 50  0000 C CNN
F 2 "" H 2875 1875 50  0001 C CNN
F 3 "" H 2875 1875 50  0001 C CNN
	1    2875 1875
	1    0    0    -1  
$EndComp
$Comp
L Device:R R4
U 1 1
P 1825 1625
F 0 "R4" H 1756 1579 50  0000 R CNN
F 1 "4K7" H 1775 1500 50  0000 R CNN
F 2 "Resistor_SMD:R_0402_1005Metric" V 1755 1625 50  0001 C CNN
F 3 "~" H 1825 1625 50  0001 C CNN
F 4 "-" H 0   0   50  0001 C CNN "Mfg"
	1    1825 1625
	-1   0    0    -1  
$EndComp
$Comp
L power:GND #PWR0127
U 1 1
P 1825 1875
F 0 "#PWR0127" H 1825 1625 50  0001 C CNN
F 1 "GND" H 1830 1702 50  0000 C CNN
F 2 "" H 1825 1875 50  0001 C CNN
F 3 "" H 1825 1875 50  0001 C CNN
	1    1825 1875
	1    0    0    -1  
$EndComp
Wire Wire Line
	1825 1775 1825 1875
Wire Wire Line
	1825 1475 1825 1400
Wire Wire Line
	1825 1400 1900 1400
Wire Wire Line
	2300 1600 2300 1875
$Comp
L power:+BATT #PWR0128
U 1 1
P 2875 850
F 0 "#PWR0128" H 2875 700 50  0001 C CNN
F 1 "+BATT" H 2850 1000 50  0000 C CNN
F 2 "" H 2875 850 50  0001 C CNN
F 3 "" H 2875 850 50  0001 C CNN
	1    2875 850 
	1    0    0    -1  
$EndComp
$Comp
L power:VBUS #PWR0129
U 1 1
P 2300 850
F 0 "#PWR0129" H 2300 700 50  0001 C CNN
F 1 "VBUS" H 2300 1000 50  0000 C CNN
F 2 "" H 2300 850 50  0001 C CNN
F 3 "" H 2300 850 50  0001 C CNN
	1    2300 850 
	1    0    0    -1  
$EndComp
Wire Wire Line
	2700 1200 2875 1200
Wire Wire Line
	2875 1200 2875 850 
Wire Wire Line
	2875 1500 2875 1200
Connection ~ 2875 1200
Wire Wire Line
	2875 1800 2875 1875
Wire Wire Line
	2300 850  2300 1000
Wire Notes Line
	1550 550  1550 2150
Wire Notes Line
	1550 2150 3650 2150
Wire Notes Line
	3650 2150 3650 550 
Wire Notes Line
	3650 550  1550 550 
Wire Notes Line
	1500 550  500  550 
Wire Notes Line
	500  550  500  2150
Wire Notes Line
	500  2150 1500 2150
Wire Notes Line
	1500 2150 1500 550 
Wire Notes Line
	3700 550  3700 2150
Wire Notes Line
	3700 2150 6500 2150
Wire Notes Line
	6500 2150 6500 550 
Wire Notes Line
	6500 550  3700 550 
Wire Notes Line
	500  2200 3650 2200
Wire Notes Line
	3650 2200 3650 4550
Wire Notes Line
	3650 4550 500  4550
Wire Notes Line
	500  4550 500  2200
Wire Wire Line
	2400 5150 2500 5150
Wire Wire Line
	4625 2975 4625 3075
Wire Notes Line
	3700 2200 3700 4550
Wire Notes Line
	3700 4550 5125 4550
Wire Notes Line
	5125 4550 5125 2200
Wire Notes Line
	5125 2200 3700 2200
Wire Notes Line
	5175 2200 6500 2200
Wire Notes Line
	6500 2200 6500 4550
Wire Notes Line
	6500 4550 5175 4550
Wire Notes Line
	5175 4550 5175 2200
Text Notes 1600 975  0    39   Italic 0
10K =  100mA\n5K  =  200mA\n2K  =  500mA\n1K  =  1000mA
Text Notes 750  675  0    47   Italic 9
Battery Input
Text Notes 2400 650  0    47   Italic 9
Battery Charging
Text Notes 4425 650  0    47   Italic 9
LDO Regulator and Voltage Supervisor
Text Notes 550  2325 0    47   Italic 9
USB Input Protection & Filtering
Text Notes 4125 2325 0    47   Italic 9
Indicator LEDs
Text Notes 5725 2325 0    47   Italic 9
Buttons
Text Notes 600  4725 0    47   Italic 9
Cortex SWD Connector
Wire Notes Line
	3650 4600 500  4600
Wire Notes Line
	11175 550  6550 550 
Text Notes 9700 3550 0    47   Italic 9
TinyLora RF+MCU Module ATSAMR34
$Comp
L power:+3.3V #PWR0133
U 1 1
P 1900 4825
F 0 "#PWR0133" H 1900 4675 50  0001 C CNN
F 1 "+3.3V" H 1900 4975 50  0000 C CNN
F 2 "" H 1900 4825 50  0001 C CNN
F 3 "" H 1900 4825 50  0001 C CNN
	1    1900 4825
	1    0    0    -1  
$EndComp
$Comp
L power:+3.3V #PWR0134
U 1 1
P 8000 4550
F 0 "#PWR0134" H 8000 4400 50  0001 C CNN
F 1 "+3.3V" H 8015 4723 50  0000 C CNN
F 2 "" H 8000 4550 50  0001 C CNN
F 3 "" H 8000 4550 50  0001 C CNN
	1    8000 4550
	1    0    0    -1  
$EndComp
Wire Wire Line
	8000 4550 8425 4550
Text GLabel 9650 4950 2    47   Input Italic 9
LDO_EN
Wire Wire Line
	9525 4950 9650 4950
$Comp
L power:VBUS #PWR0135
U 1 1
P 10100 5050
F 0 "#PWR0135" H 10100 4900 50  0001 C CNN
F 1 "VBUS" H 10100 5200 50  0000 C CNN
F 2 "" H 10100 5050 50  0001 C CNN
F 3 "" H 10100 5050 50  0001 C CNN
	1    10100 5050
	1    0    0    -1  
$EndComp
Wire Wire Line
	9525 5050 10100 5050
$Comp
L Device:L_Small L1
U 1 1
P 8150 1025
F 0 "L1" V 8335 1025 50  0000 C CNN
F 1 "0R" V 8244 1025 50  0000 C CNN
F 2 "Inductor_SMD:L_0402_1005Metric" H 8150 1025 50  0001 C CNN
F 3 "~" H 8150 1025 50  0001 C CNN
F 4 "-" H 0   0   50  0001 C CNN "Mfg"
	1    8150 1025
	0    -1   -1   0   
$EndComp
$Comp
L Device:C_Small C1
U 1 1
P 8325 1150
F 0 "C1" H 8550 1175 50  0000 R CNN
F 1 "DNM" H 8550 1075 50  0000 R CNN
F 2 "Capacitor_SMD:C_0402_1005Metric" H 8325 1150 50  0001 C CNN
F 3 "~" H 8325 1150 50  0001 C CNN
F 4 "-" H 0   0   50  0001 C CNN "Mfg"
	1    8325 1150
	-1   0    0    -1  
$EndComp
$Comp
L power:GND #PWR0136
U 1 1
P 8325 1275
F 0 "#PWR0136" H 8325 1025 50  0001 C CNN
F 1 "GND" H 8350 1125 50  0000 C CNN
F 2 "" H 8325 1275 50  0001 C CNN
F 3 "" H 8325 1275 50  0001 C CNN
	1    8325 1275
	1    0    0    -1  
$EndComp
Wire Wire Line
	8250 1025 8325 1025
Wire Wire Line
	8325 1025 8325 1050
Wire Wire Line
	8325 1250 8325 1275
$Comp
L Device:R_Small R1
U 1 1
P 8750 1025
F 0 "R1" V 8554 1025 50  0000 C CNN
F 1 "DNM" V 8645 1025 50  0000 C CNN
F 2 "Resistor_SMD:R_0402_1005Metric" H 8750 1025 50  0001 C CNN
F 3 "~" H 8750 1025 50  0001 C CNN
F 4 "-" H 0   0   50  0001 C CNN "Mfg"
	1    8750 1025
	0    1    1    0   
$EndComp
$Comp
L Device:R_Small R2
U 1 1
P 9050 1025
F 0 "R2" V 8854 1025 50  0000 C CNN
F 1 "0R" V 8945 1025 50  0000 C CNN
F 2 "Resistor_SMD:R_0402_1005Metric" H 9050 1025 50  0001 C CNN
F 3 "~" H 9050 1025 50  0001 C CNN
F 4 "-" H 0   0   50  0001 C CNN "Mfg"
	1    9050 1025
	0    1    1    0   
$EndComp
Wire Wire Line
	8850 1025 8900 1025
Wire Wire Line
	9150 1025 9275 1025
Wire Wire Line
	8900 1400 8900 1025
Connection ~ 8900 1025
Wire Wire Line
	8900 1025 8950 1025
Wire Wire Line
	8425 5350 8350 5350
Wire Wire Line
	9600 5750 9525 5750
Wire Wire Line
	9525 5650 9600 5650
Wire Wire Line
	9600 5550 9525 5550
Wire Wire Line
	9525 5450 9600 5450
Wire Wire Line
	9600 5350 9525 5350
Wire Wire Line
	9525 5250 9600 5250
Wire Wire Line
	9600 5150 9525 5150
Wire Wire Line
	8425 4850 8350 4850
Wire Wire Line
	8350 4950 8425 4950
Wire Wire Line
	8425 5050 8350 5050
Wire Wire Line
	8350 5150 8425 5150
Wire Wire Line
	8425 5250 8350 5250
Wire Notes Line
	6550 3800 11175 3800
Wire Notes Line
	6550 550  6550 3800
Wire Notes Line
	11175 550  11175 3800
Wire Notes Line
	6550 3850 11175 3850
Wire Notes Line
	11175 3850 11175 6450
Wire Notes Line
	11175 6450 6550 6450
Wire Notes Line
	6550 6450 6550 3850
Text Notes 9700 4000 0    47   Italic 9
Feather Compatible Pinout
Text GLabel 5650 5375 0    39   BiDi ~ 0
PA07_ADC7
$Comp
L power:+BATT #PWR0137
U 1 1
P 6125 5000
F 0 "#PWR0137" H 6125 4850 50  0001 C CNN
F 1 "+BATT" H 6125 5175 50  0000 C CNN
F 2 "" H 6125 5000 50  0001 C CNN
F 3 "" H 6125 5000 50  0001 C CNN
	1    6125 5000
	1    0    0    -1  
$EndComp
$Comp
L Device:R R11
U 1 1
P 6125 5575
F 0 "R11" H 6056 5529 50  0000 R CNN
F 1 "1M" H 6050 5625 50  0000 R CNN
F 2 "Resistor_SMD:R_0402_1005Metric" V 6055 5575 50  0001 C CNN
F 3 "~" H 6125 5575 50  0001 C CNN
F 4 "-" H 0   0   50  0001 C CNN "Mfg"
	1    6125 5575
	-1   0    0    1   
$EndComp
$Comp
L Device:R R12
U 1 1
P 6125 5975
F 0 "R12" H 6056 5929 50  0000 R CNN
F 1 "3M3" H 6050 6025 50  0000 R CNN
F 2 "Resistor_SMD:R_0402_1005Metric" V 6055 5975 50  0001 C CNN
F 3 "~" H 6125 5975 50  0001 C CNN
F 4 "-" H 0   0   50  0001 C CNN "Mfg"
	1    6125 5975
	-1   0    0    1   
$EndComp
$Comp
L Device:C C9
U 1 1
P 5825 5975
F 0 "C9" H 5711 5929 50  0000 R CNN
F 1 "100nF" H 5711 6020 50  0000 R CNN
F 2 "Capacitor_SMD:C_0603_1608Metric" H 5863 5825 50  0001 C CNN
F 3 "~" H 5825 5975 50  0001 C CNN
F 4 "-" H 0   0   50  0001 C CNN "Mfg"
	1    5825 5975
	1    0    0    1   
$EndComp
$Comp
L power:GND #PWR0138
U 1 1
P 6125 6225
F 0 "#PWR0138" H 6125 5975 50  0001 C CNN
F 1 "GND" H 6125 6075 50  0000 C CNN
F 2 "" H 6125 6225 50  0001 C CNN
F 3 "" H 6125 6225 50  0001 C CNN
	1    6125 6225
	1    0    0    -1  
$EndComp
Wire Wire Line
	5675 5775 5825 5775
Wire Wire Line
	6125 5775 6125 5725
Wire Wire Line
	6125 5825 6125 5775
Connection ~ 6125 5775
Wire Wire Line
	6125 6125 6125 6175
Wire Wire Line
	5825 5825 5825 5775
Connection ~ 5825 5775
Wire Wire Line
	5825 5775 6125 5775
Wire Wire Line
	5825 6125 5825 6175
Wire Wire Line
	5825 6175 6125 6175
Connection ~ 6125 6175
Wire Wire Line
	6125 6175 6125 6225
$Comp
L Graphic:Logo_Open_Hardware_Small #LOGO1
U 1 1
P 4425 5225
F 0 "#LOGO1" H 4425 5500 50  0001 C CNN
F 1 "Logo_Open_Hardware_Small" H 4425 5000 50  0001 C CNN
F 2 "Symbol:OSHW-Logo2_9.8x8mm_SilkScreen" H 4425 5225 50  0001 C CNN
F 3 "~" H 4425 5225 50  0001 C CNN
	1    4425 5225
	1    0    0    -1  
$EndComp
Wire Notes Line
	6500 4600 5175 4600
Wire Notes Line
	5175 4600 5175 6450
Wire Notes Line
	5175 6450 6500 6450
Wire Notes Line
	6500 6450 6500 4600
Text Notes 5475 4725 0    47   Italic 9
Battery Monitoring
$Comp
L Jumper:SolderJumper_2_Bridged JP5
U 1 1
P 5675 5575
F 0 "JP5" V 5629 5643 50  0000 L CNN
F 1 "ADC-Cut" V 5725 5625 50  0000 L CNN
F 2 "Jumper:SolderJumper-2_P1.3mm_Bridged_RoundedPad1.0x1.5mm" H 5675 5575 50  0001 C CNN
F 3 "~" H 5675 5575 50  0001 C CNN
F 4 "-" H 0   0   50  0001 C CNN "Mfg"
	1    5675 5575
	0    1    1    0   
$EndComp
Wire Wire Line
	5650 5375 5675 5375
Wire Wire Line
	5675 5375 5675 5425
Wire Wire Line
	5675 5725 5675 5775
Wire Notes Line
	3700 4600 3700 6450
Wire Notes Line
	3700 6450 5125 6450
Wire Notes Line
	5125 6450 5125 4600
Wire Notes Line
	5125 4600 3700 4600
Text Notes 4300 4725 0    47   Italic 9
GraphX
Wire Notes Line
	3650 4600 3650 6450
Wire Notes Line
	3650 6450 500  6450
Wire Notes Line
	500  6450 500  4600
$Comp
L Connector:Conn_Coaxial J2
U 1 1
P 7800 1025
F 0 "J2" H 7925 1100 50  0000 C CNN
F 1 "U.FL-R-SMT-1" H 8200 1000 50  0000 C CNN
F 2 "Connector_Coaxial:U.FL_Hirose_U.FL-R-SMT-1_Vertical" H 7800 1025 50  0001 C CNN
F 3 " ~" H 7800 1025 50  0001 C CNN
F 4 "U.FL-R-SMT-1(40) " H 0   0   50  0001 C CNN "MPN"
	1    7800 1025
	-1   0    0    -1  
$EndComp
$Comp
L power:GND #PWR0139
U 1 1
P 7800 1275
F 0 "#PWR0139" H 7800 1025 50  0001 C CNN
F 1 "GND" H 7825 1125 50  0000 C CNN
F 2 "" H 7800 1275 50  0001 C CNN
F 3 "" H 7800 1275 50  0001 C CNN
	1    7800 1275
	1    0    0    -1  
$EndComp
Wire Wire Line
	7800 1225 7800 1275
Wire Wire Line
	8050 1025 8000 1025
Wire Wire Line
	8650 1025 8325 1025
Connection ~ 8325 1025
Wire Wire Line
	5800 4000 5800 4075
Wire Wire Line
	5800 3550 5800 3600
Wire Wire Line
	5800 3200 5800 3250
Text GLabel 5800 3200 1    39   Input ~ 0
~RESET
$Comp
L Switch:SW_Push SW3
U 1 1
P 5800 3800
F 0 "SW3" V 5846 3752 50  0000 R CNN
F 1 "RESET" V 5755 3752 50  0000 R CNN
F 2 "Button_Switch_SMD:SW_SPST_EVQP2" H 5800 4000 50  0001 C CNN
F 3 "" H 5800 4000 50  0001 C CNN
F 4 " EVQ-P2202M " H 0   0   50  0001 C CNN "Mfg"
	1    5800 3800
	0    -1   -1   0   
$EndComp
$Comp
L power:GND #PWR0131
U 1 1
P 5800 4075
F 0 "#PWR0131" H 5800 3825 50  0001 C CNN
F 1 "GND" H 5800 3925 50  0000 C CNN
F 2 "" H 5800 4075 50  0001 C CNN
F 3 "" H 5800 4075 50  0001 C CNN
	1    5800 4075
	1    0    0    -1  
$EndComp
$Comp
L Device:R R7
U 1 1
P 5800 3400
F 0 "R7" H 5731 3354 50  0000 R CNN
F 1 "100R" H 5750 3275 50  0000 R CNN
F 2 "Resistor_SMD:R_0402_1005Metric" V 5730 3400 50  0001 C CNN
F 3 "~" H 5800 3400 50  0001 C CNN
F 4 "-" H 0   0   50  0001 C CNN "Mfg"
	1    5800 3400
	-1   0    0    -1  
$EndComp
Wire Wire Line
	1000 1100 1075 1100
Wire Wire Line
	1075 1100 1075 1075
Wire Wire Line
	6125 5000 6125 5050
Wire Wire Line
	6125 5350 6125 5425
$Comp
L Jumper:SolderJumper_2_Bridged JP4
U 1 1
P 6125 5200
F 0 "JP4" V 6079 5268 50  0000 L CNN
F 1 "ADCV-Cut" V 6170 5268 50  0000 L CNN
F 2 "Jumper:SolderJumper-2_P1.3mm_Bridged_RoundedPad1.0x1.5mm" H 6125 5200 50  0001 C CNN
F 3 "~" H 6125 5200 50  0001 C CNN
F 4 "-" H 0   0   50  0001 C CNN "Mfg"
	1    6125 5200
	0    -1   1    0   
$EndComp
$Comp
L power:+3.3V #PWR0111
U 1 1
P 10200 2550
F 0 "#PWR0111" H 10200 2400 50  0001 C CNN
F 1 "+3.3V" H 10215 2723 50  0000 C CNN
F 2 "" H 10200 2550 50  0001 C CNN
F 3 "" H 10200 2550 50  0001 C CNN
	1    10200 2550
	1    0    0    -1  
$EndComp
Wire Wire Line
	9550 1650 9675 1650
Wire Wire Line
	9550 2550 10200 2550
NoConn ~ 1875 3575
$Comp
L TLM-breakout-v1-rescue:Feather-Generic-my-Arduino-Boards U6
U 1 1
P 8525 4450
F 0 "U6" H 8975 4765 50  0000 C CNN
F 1 "Feather-Generic" H 8975 4674 50  0000 C CNB
F 2 "mcu_footprints:Feather-Generic" H 8525 4450 50  0001 C CNN
F 3 "" H 8525 4450 50  0001 C CNN
F 4 "-" H 0   0   50  0001 C CNN "Mfg"
	1    8525 4450
	1    0    0    -1  
$EndComp
$Comp
L power:VBUS #PWR0132
U 1 1
P 1300 1700
F 0 "#PWR0132" H 1300 1550 50  0001 C CNN
F 1 "VBUS" H 1300 1850 50  0000 C CNN
F 2 "" H 1300 1700 50  0001 C CNN
F 3 "" H 1300 1700 50  0001 C CNN
	1    1300 1700
	1    0    0    -1  
$EndComp
$Comp
L power:PWR_FLAG #FLG0102
U 1 1
P 1300 1775
F 0 "#FLG0102" H 1300 1850 50  0001 C CNN
F 1 "PWR_FLAG" H 1300 1948 50  0000 C CNN
F 2 "" H 1300 1775 50  0001 C CNN
F 3 "~" H 1300 1775 50  0001 C CNN
	1    1300 1775
	-1   0    0    1   
$EndComp
Wire Wire Line
	1300 1700 1300 1775
$Comp
L Device:R R6
U 1 1
P 3475 1050
F 0 "R6" H 3425 1000 50  0000 R CNN
F 1 "1K" H 3425 925 50  0000 R CNN
F 2 "Resistor_SMD:R_0402_1005Metric" V 3405 1050 50  0001 C CNN
F 3 "~" H 3475 1050 50  0001 C CNN
F 4 "-" H 0   0   50  0001 C CNN "Mfg"
	1    3475 1050
	-1   0    0    -1  
$EndComp
$Comp
L power:VBUS #PWR0130
U 1 1
P 3475 850
F 0 "#PWR0130" H 3475 700 50  0001 C CNN
F 1 "VBUS" H 3475 1000 50  0000 C CNN
F 2 "" H 3475 850 50  0001 C CNN
F 3 "" H 3475 850 50  0001 C CNN
	1    3475 850 
	1    0    0    -1  
$EndComp
Wire Wire Line
	3475 850  3475 900 
Wire Wire Line
	3475 1200 3475 1400
Wire Wire Line
	3475 1400 3425 1400
Text Notes 9275 775  0    63   ~ 0
R1 and R2 have \na common pad
Wire Notes Line
	8750 775  8750 800 
Wire Notes Line
	9050 775  9050 800 
Wire Notes Line
	8750 775  9950 775 
$Comp
L Regulator_Linear:TLV70233_SOT23-5 U4
U 1 1
P 5325 1200
F 0 "U4" H 5325 1542 50  0000 C CNN
F 1 "S-1313C33" H 5325 1451 50  0000 C CNN
F 2 "Package_TO_SOT_SMD:SOT-23-5" H 5325 1525 50  0001 C CIN
F 3 "http://www.ti.com/lit/ds/symlink/tlv702.pdf" H 5325 1250 50  0001 C CNN
F 4 "S-1313C33-M5T1U3 " H 0   -275 50  0001 C CNN "MPN"
	1    5325 1200
	1    0    0    -1  
$EndComp
$Comp
L Battery_Management:MCP73831-2-OT U2
U 1 1
P 2300 1300
F 0 "U2" H 2025 1550 50  0000 C CNN
F 1 "MCP73831" H 2675 1550 50  0000 C CNN
F 2 "Package_TO_SOT_SMD:SOT-23-5" H 2350 1050 50  0001 L CIN
F 3 "http://ww1.microchip.com/downloads/en/DeviceDoc/20001984g.pdf" H 2150 1250 50  0001 C CNN
F 4 "MCP73831T-2ATI/OT " H 0   0   50  0001 C CNN "Mfg"
	1    2300 1300
	1    0    0    -1  
$EndComp
$Comp
L Device:R_Small R5
U 1 1
P 4625 1550
F 0 "R5" V 4775 1550 50  0000 C CNN
F 1 "100K" V 4700 1550 50  0000 C CNN
F 2 "Resistor_SMD:R_0402_1005Metric" H 4625 1550 50  0001 C CNN
F 3 "~" H 4625 1550 50  0001 C CNN
F 4 "-" H -125 75  50  0001 C CNN "Mfg"
	1    4625 1550
	0    1    1    0   
$EndComp
Text GLabel 4800 1800 0    47   Input Italic 9
LDO_EN
Wire Wire Line
	3950 1850 3950 1875
$Comp
L power:GND #PWR0118
U 1 1
P 3950 1875
F 0 "#PWR0118" H 3950 1625 50  0001 C CNN
F 1 "GND" H 3955 1702 50  0000 C CNN
F 2 "" H 3950 1875 50  0001 C CNN
F 3 "" H 3950 1875 50  0001 C CNN
	1    3950 1875
	1    0    0    -1  
$EndComp
$Comp
L Power_Supervisor:TPS3839DBZ U3
U 1 1
P 3950 1550
F 0 "U3" H 3925 1900 50  0000 R CNN
F 1 "TPS3839DBZ" H 4450 1275 50  0000 R CNN
F 2 "Package_TO_SOT_SMD:SOT-23" H 3950 1550 50  0001 C CNN
F 3 "http://www.ti.com/lit/ds/sbvs193d/sbvs193d.pdf" H 3950 1550 50  0001 C CNN
F 4 "TPS3839G33DBZR " H -75 75  50  0001 C CNN "MPN"
	1    3950 1550
	1    0    0    -1  
$EndComp
Wire Wire Line
	4850 1000 4850 1100
Wire Wire Line
	4850 1100 5025 1100
Wire Wire Line
	4850 900  4850 1000
Connection ~ 4850 1000
Wire Wire Line
	4850 1550 4850 1200
Wire Wire Line
	4850 1200 5025 1200
Wire Wire Line
	4725 1550 4850 1550
Wire Wire Line
	4850 1800 4850 1550
Wire Wire Line
	4800 1800 4850 1800
Connection ~ 4850 1550
Wire Wire Line
	4625 1050 4625 1000
Connection ~ 4625 1000
Wire Wire Line
	4625 1000 4850 1000
Wire Wire Line
	3850 925  3850 1000
Wire Wire Line
	3850 1000 3875 1000
Wire Wire Line
	4325 1000 4175 1000
Wire Wire Line
	4325 1000 4625 1000
Connection ~ 4325 1000
Wire Wire Line
	2700 1400 3125 1400
Wire Wire Line
	4350 1550 4525 1550
Wire Wire Line
	4325 1225 3950 1225
Wire Wire Line
	3950 1225 3950 1250
Wire Wire Line
	4325 1000 4325 1225
$Comp
L Power_Protection:NUP2202 U5
U 1 1
P 2175 4000
F 0 "U5" H 2419 4046 50  0000 L CNN
F 1 "NUP2202" H 2419 3955 50  0000 L CNN
F 2 "Package_TO_SOT_SMD:SOT-363_SC-70-6" H 2255 4075 50  0001 C CNN
F 3 "http://www.onsemi.ru.com/pub_link/Collateral/NUP2202W1-D.PDF" H 2255 4075 50  0001 C CNN
F 4 "NUP2202W1T2G" H 2175 4000 50  0001 C CNN "MPN"
	1    2175 4000
	1    0    0    -1  
$EndComp
$EndSCHEMATC
